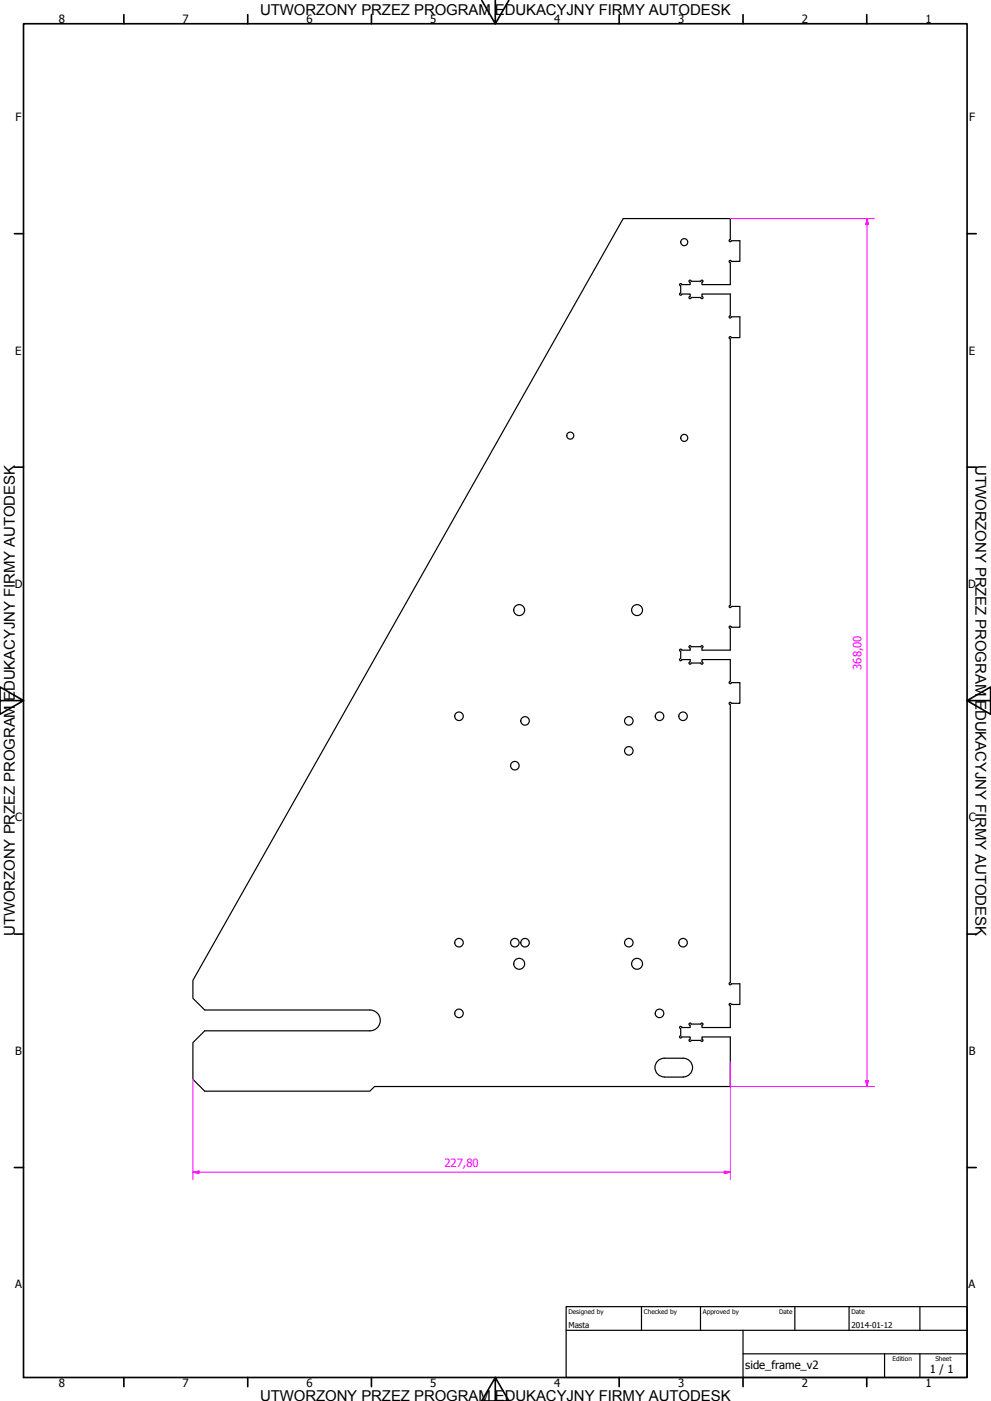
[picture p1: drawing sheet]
<svg xmlns="http://www.w3.org/2000/svg" width="420mm" height="594mm" viewBox="0 0 420 594" stroke-linecap="round" stroke-linejoin="round" font-family="sans-serif">
<!-- layer: Widoczne (ISO) -->
<g fill="none" stroke="#000" stroke-width=".51">
<path d="M292.6 119.7a.48 .48 0 0 1-.4-.7 .48 .48 0 0 1 .8 0l.1 .3h4a.48 .48 0 0 1 .5-.5 .48 .48 0 0 1 .5 .4 .48 .48 0 0 1-.5 .5v1h12v-9.3a.48 .48 0 0 1-.5-.5 .48 .48 0 0 1 .5-.5 .48 .48 0 0 1 .5 .4h3.6v-8.7l-3.6-.1a.48 .48 0 0 1-.5 .5 .48 .48 0 0 1-.5-.5 .48 .48 0 0 1 .5-.4v-8.9h-45.4l-182.4 323v7.6l5 5h70a4.4 4.4 0 0 1 4.4 4.4 4.4 4.4 0 0 1-4.4 4.4h-70l-5 5v15.6l5 5h70l2-2h150.8v-21h-12v1a.48 .48 0 0 1 .5 .4 .48 .48 0 0 1-.5 .5 .48 .48 0 0 1-.5-.4l-4-.1a.48 .48 0 0 1-.5 .5 .48 .48 0 0 1-.5-.5 .48 .48 0 0 1 .5-.4M292.6 119.7v1h-3.5M289.1 120.7a.48 .48 0 0 0-.5-.5 .48 .48 0 0 0-.5 .5 .48 .48 0 0 0 .5 .5v3l-.3 .1a.48 .48 0 0 0 0 .8 .48 .48 0 0 0 .8-.4M289.1 124.7h3.5v.9M292.6 125.7a.48 .48 0 0 0-.5 .5 .48 .48 0 0 0 .5 .5 .48 .48 0 0 0 .5-.5l4-.1a.48 .48 0 0 0 .5 .6 .48 .48 0 0 0 .5-.5 .48 .48 0 0 0-.5-.5M297.6 125.6v-.9h12v9.2a.48 .48 0 0 0-.5 .4 .48 .48 0 0 0 .5 .5 .48 .48 0 0 0 .5-.4M310.1 134.3h3.6v8.9h-3.6a.48 .48 0 0 0-.5-.5 .48 .48 0 0 0-.5 .5 .48 .48 0 0 0 .5 .5v112.9M309.6 256.7a.48 .48 0 0 0-.5 .5 .48 .48 0 0 0 .5 .5 .48 .48 0 0 0 .5-.6h3.6v8.9h-3.6a.48 .48 0 0 0-.5-.5 .48 .48 0 0 0-.5 .4 .48 .48 0 0 0 .5 .5v9.3h-12v-1a.48 .48 0 0 0 .5-.5 .48 .48 0 0 0-.5-.4 .48 .48 0 0 0-.5 .5M288.6 279.2a.48 .48 0 0 0-.5 .5 .48 .48 0 0 0 .5 .5 .48 .48 0 0 0 .5-.5M289.1 275.7a.48 .48 0 0 0-.5-.5 .48 .48 0 0 0-.5 .5 .48 .48 0 0 0 .5 .5v3M289.1 279.7h3.5v.9M292.6 274.7v1h-3.5"/>
<path d="M293.1 274.3a.48 .48 0 0 0-.5-.5 .48 .48 0 0 0-.5 .5 .48 .48 0 0 0 .5 .4M293.1 274.2h4M292.6 280.7a.48 .48 0 0 0-.4 .7 .48 .48 0 0 0 .8 0l.1-.3 4 .1a.5 .5 0 0 0 .5 .4 .5 .5 0 0 0 .5-.5 .5 .5 0 0 0-.5-.5v-.9h12v9.3a.48 .48 0 0 0-.5 .4 .48 .48 0 0 0 .5 .5 .48 .48 0 0 0 .5-.4h3.6v8.7h-3.6a.48 .48 0 0 0-.5-.4 .48 .48 0 0 0-.5 .5 .48 .48 0 0 0 .5 .4v118a.48 .48 0 0 0-.5 .4 .48 .48 0 0 0 .5 .5 .48 .48 0 0 0 .5-.5M310.1 417.2h3.6v8.7h-3.6M288.6 436.2v3a.48 .48 0 0 0-.5 .5 .48 .48 0 0 0 .5 .5 .48 .48 0 0 0 .5-.5M289.1 435.7a.48 .48 0 0 0-.5-.5 .48 .48 0 0 0-.5 .5 .48 .48 0 0 0 .5 .5M289.1 439.7h3.5v1M292.6 434.8v.9h-3.5M310.1 426a.48 .48 0 0 0-.5-.5 .48 .48 0 0 0-.5 .5 .48 .48 0 0 0 .5 .4v9.3h-12v-.9a.48 .48 0 0 0 .5-.5 .48 .48 0 0 0-.5-.5 .48 .48 0 0 0-.5 .5l-4-.1a.49 .49 0 0 0-.5-.4 .49 .49 0 0 0-.5 .4 .49 .49 0 0 0 .5 .6M281.7 448.7a4 4 0 0 0-4 4 4 4 0 0 0 4 4M281.7 448.7h8a4 4 0 0 1 3.9 4 4 4 0 0 1-3.9 4M281.7 456.7h8"/>
<circle cx="290.1" cy="102.7" r="1.49"/>
<circle cx="241.8" cy="184.7" r="1.49"/>
<circle cx="290.1" cy="185.7" r="1.49"/>
<circle cx="220.1" cy="258.7" r="2.32"/>
<circle cx="270.1" cy="258.7" r="2.32"/>
<circle cx="194.6" cy="303.7" r="1.81"/>
<circle cx="222.6" cy="305.7" r="1.81"/>
<circle cx="266.6" cy="318.4" r="1.81"/>
<circle cx="266.6" cy="305.7" r="1.81"/>
<circle cx="279.6" cy="303.7" r="1.81"/>
<circle cx="289.6" cy="303.7" r="1.81"/>
<circle cx="218.3" cy="324.7" r="1.81"/>
<circle cx="194.6" cy="399.7" r="1.81"/>
<circle cx="218.3" cy="399.7" r="1.81"/>
<circle cx="222.6" cy="399.7" r="1.81"/>
<circle cx="266.6" cy="399.7" r="1.81"/>
<circle cx="289.6" cy="399.7" r="1.81"/>
<circle cx="220.1" cy="408.7" r="2.32"/>
<circle cx="270.1" cy="408.7" r="2.32"/>
<circle cx="194.6" cy="429.7" r="1.81"/>
<circle cx="279.6" cy="429.7" r="1.81"/>
</g>
<!-- layer: Obramowanie (ISO) -->
<g fill="none" stroke="#000" stroke-width=".7">
<path d="M10 10.1h400v574h-400zM52.5 6.2v3.9M105 6.2v3.9M157.5 6.2v3.9M204.2 .1l5.8 10v-10M215.8 .1l-5.8 10M262.5 6.2v3.9M315 6.2v3.9M367.5 6.2v3.9M6.1 99.1h3.9M410 99.1h3.9M6.1 198.1h3.9"/>
<path d="M410 198.1h3.9M0 297.1h10l-10-5.8v11.6l10-5.8M410 297.1l10 5.8v-11.6l-10 5.8h10M6.1 396.1h3.9M410 396.1h3.9M6.1 495.1h3.9M410 495.1h3.9M52.5 584.1v3.9M105 584.1v3.9M157.5 584.1v3.9M210 584.1l5.8 10h-11.6l5.8-10v10M262.5 584.1v3.9"/>
<path d="M315 584.1v3.9M367.5 584.1v3.9"/>
</g>
<path d="M240 554.1h170v30h-170zM272 554.1v10M297 554.1v10M337 554.1v10M360 554.1v10M390 554.1v10M240 564.1h170M315 574.1h95M315 564.1v20M375 574.1v10M390 574.1v10" fill="none" stroke="#000" stroke-width=".51"/>
<!-- layer: Wymiar (ISO) -->
<path d="M309.6 92.7h61.2M367.6 92.7l.5 2.5h-1zM367.6 92.7v368M81.8 457.7v42.5M309.6 450.3v49.9M367.1 458.2h1l-.5 2.5zM309.6 460.7h61.2M81.8 497l2.5-.4v1zM81.8 497h227.8M307.1 496.6l2.5 .4-2.5 .6z" fill="none" stroke="#f0f" stroke-width=".42"/>
<g fill="#f0f" stroke="#f0f" stroke-width=".42">
<path d="M367.1 458.2l.5 2.5z"/>
<path d="M367.1 458.2h1l-.5 2.5z"/>
<path d="M367.6 92.7l.5 2.5z"/>
<path d="M367.6 92.7l.5 2.5h-1z"/>
<path d="M81.8 497l2.5-.4z"/>
<path d="M81.8 497l2.5-.4v1z"/>
<path d="M307.1 497.6l2.5-.6z"/>
<path d="M307.1 496.6l2.5 .4-2.5 .6z"/>
</g>
<g font-size="6.4">
<text x="413.6" y="197.3" transform="rotate(90 413.6 197.3)">UTWORZONY PRZEZ PROGRAM EDUKACYJNY FIRMY AUTODESK</text>
<text x="6.3" y="396.8" transform="rotate(-90 6.3 396.8)">UTWORZONY PRZEZ PROGRAM EDUKACYJNY FIRMY AUTODESK</text>
</g>
<g font-size="6.3">
<text x="110.2" y="6.4">UTWORZONY PRZEZ PROGRAM EDUKACYJNY FIR</text>
<text x="264" y="6.4">MY AUTODESK</text>
<text x="110.2" y="594.1">UTWORZONY PRZEZ PROGRAM EDUKACYJNY FIRMY AUTODESK</text>
</g>
<g font-size="4.8">
<text x="25" y="9.7">8</text>
<text x="77.4" y="9.7">7</text>
<text x="129.9" y="9.7">6</text>
<text x="182.4" y="9.7">5</text>
<text x="234.9" y="9.7">4</text>
<text x="287.5" y="9.7">3</text>
<text x="339.9" y="9.7">2</text>
<text x="392.4" y="9.7">1</text>
<text x="6.6" y="51.3">F</text>
<text x="410.9" y="51.3">F</text>
<text x="6.5" y="150.3">E</text>
<text x="410.8" y="150.3">E</text>
<text x="6.2" y="249.3">D</text>
<text x="410.5" y="249.3">D</text>
<text x="6.4" y="348.3">C</text>
<text x="410.7" y="348.3">C</text>
<text x="6.4" y="447.3">B</text>
<text x="410.7" y="447.3">B</text>
<text x="6.4" y="546.3">A</text>
<text x="410.7" y="546.3">A</text>
<text x="316" y="580.6">side_frame_v2</text>
<text x="25" y="588">8</text>
<text x="77.4" y="588">7</text>
<text x="129.9" y="588">6</text>
<text x="182.4" y="588">5</text>
<text x="234.9" y="588">4</text>
<text x="287.5" y="588">3</text>
<text x="339.9" y="588">2</text>
<text x="392.4" y="588">1</text>
<text x="394.2" y="582">1 / 1</text>
</g>
<g font-size="4.8" fill="#f0f">
<text x="365.2" y="284" transform="rotate(-90 365.2 284)">368,00</text>
<text x="188.4" y="494.7">227,80</text>
</g>
<g font-size="3.4">
<text x="241" y="563">Masta</text>
<text x="361" y="563">2014-01-12</text>
</g>
<g font-size="2.7">
<text x="241" y="557.2">Designed by</text>
<text x="273" y="557.2">Checked by</text>
<text x="298" y="557.2">Approved by</text>
<text x="330.3" y="557.1">Date</text>
<text x="361" y="557.1">Date</text>
<text x="378.4" y="577.2">Edition</text>
<text x="396.6" y="577.2">Sheet</text>
</g>
</svg>
